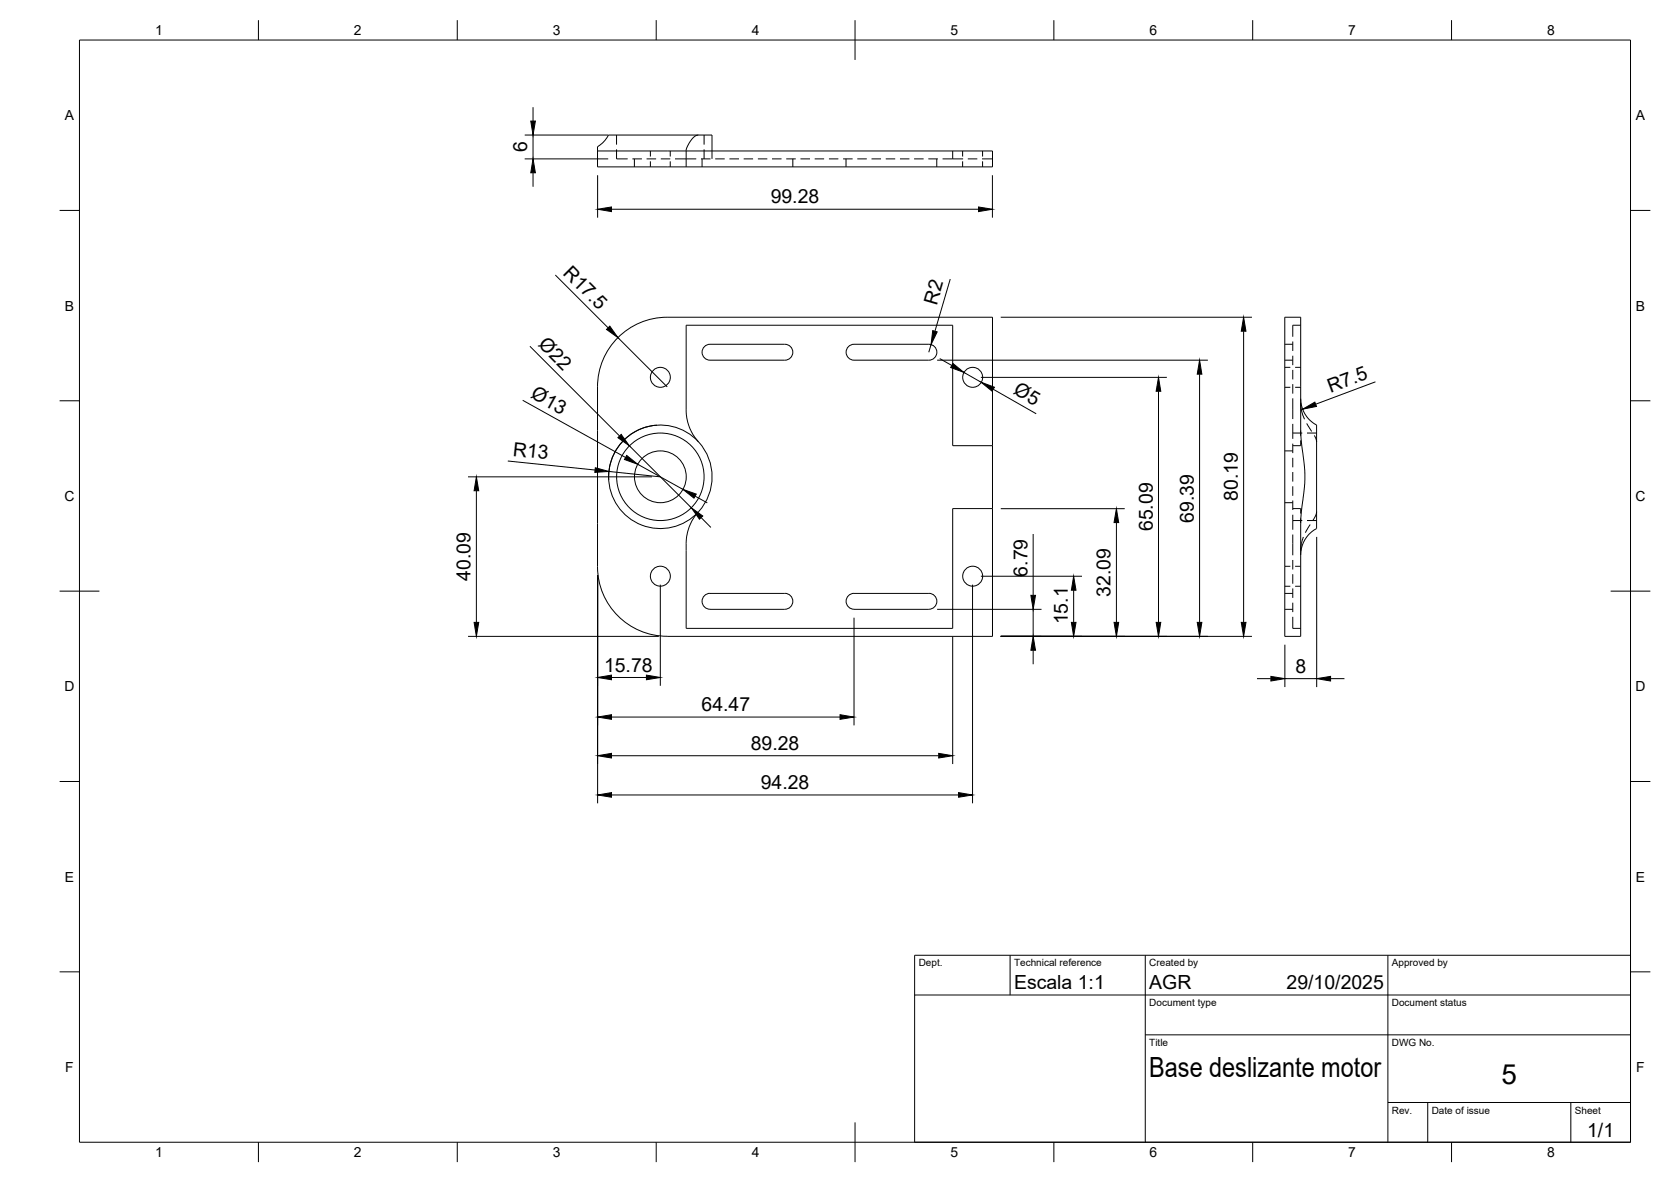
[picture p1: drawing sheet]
<svg xmlns="http://www.w3.org/2000/svg" width="420mm" height="297mm" viewBox="0 0 420 297" stroke-linecap="round" stroke-linejoin="round" font-family="sans-serif">
<!-- layer: Visible -->
<g fill="none" stroke="#000" stroke-width=".25">
<path d="M150.2 37.9h99.4v4h-99.4zM175.6 33.9h3.4v4M175.6 33.9l-.8 .3-.9 .8-1 1.7-.4 1.2M175.6 33.9h-22.5a9.3 9.3 0 0 1-2.9 3.1v.9M323 79.7h4v29l1.1 10.4-.1 3.3-1 8.6v28.9h-4zM177.1 87.1l.9-.5 .5-.1h18.8a2 2 0 0 1 2 2 2 2 0 0 1-2 2h-18.8a2 2 0 0 1-1.8-1.2 2 2 0 0 1 .4-2.2zM233.6 86.5h-18.9a2 2 0 0 0-2 2 2 2 0 0 0 2 2h18.9M233.6 86.5a2 2 0 0 1 2 2 2 2 0 0 1-2 2M175.6 111.1l-1.4-1.9-.8-1.6-.5-1.6-.3-1.8-.1-22.5h67v30.3h10.1M327 100.2a7.6 7.6 0 0 0 4 6.7v25.9a7.7 7.7 0 0 0-4 6.7M249.6 127.8h-10.1v30.1h-67l.1-22.4 .3-1.7 .7-2.1 1-1.9 1-1.2M150.2 142.4a17.5 17.5 0 0 0 17.5 17.5h81.9v-80.2h-81.8a17.5 17.5 0 0 0-17.6 17.5v45.2"/>
<path d="M177.1 149.7l.9-.5 .5-.1h18.8a2.01 2.01 0 0 1 2 2 2.01 2.01 0 0 1-2 2h-18.8a2 2 0 0 1-1.8-1.2 2 2 0 0 1 .4-2.2zM233.6 149.1h-18.9a2 2 0 0 0-2 2 2 2 0 0 0 2 2h18.9M233.6 149.1a2 2 0 0 1 2 2 2 2 0 0 1-2 2"/>
<circle cx="166" cy="94.8" r="2.51"/>
<circle cx="244.6" cy="94.8" r="2.51"/>
<circle cx="166" cy="119.8" r="11"/>
<circle cx="166" cy="119.8" r="6.5"/>
<circle cx="166" cy="119.8" r="13"/>
<circle cx="166" cy="144.8" r="2.51"/>
<circle cx="244.6" cy="144.8" r="2.51"/>
</g>
<!-- layer: Hidden -->
<g fill="none" stroke="#000" stroke-width=".25">
<path d="M155 37.5v2.4h2.8M155 33.9v2.5M159 39.9h2.4M159.5 39.9v2M162.6 39.9h2.4M163.5 37.9v1.4M166.2 39.9h2.3M168.5 37.9v1.4M169.7 39.9h5.4M172.5 37.9v4M176.3 39.9h2.3M176.5 39.9v2"/>
<path d="M177 33.9v2.5M177 37.5v2.4M179 37.9v2M179.8 39.9h2.4M183.4 39.9h2.4M187 39.9h2.4M190.6 39.9h2.3M194.1 39.9h2.4M197.7 39.9h2.4M199.3 39.9v2M201.3 39.9h2.4M204.9 39.9h2.3"/>
<path d="M208.4 39.9h2.4M212 39.9h2.4M212.7 39.9v2M215.6 39.9h2.4M219.1 39.9h2.4M222.7 39.9h2.4M226.3 39.9h2.4M229.8 39.9h2.4M233.4 39.9h2.4M235.5 39.9v2M237 39.9h5.2M239.5 37.9v2"/>
<path d="M242 37.9v1.4M243.4 39.9h2.3M246.9 39.9h2.7M247.1 37.9v1.4M163.5 40.5v1.4M168.5 40.5v1.4M242 40.5v1.4M247.1 40.5v1.4M323 86.5h2.1M323 90.5h2.1M323 92.3h1.4M323 97.3h1.4"/>
<path d="M325.1 85.8v2.4M325.1 89.4v2.4M325.1 92.9v2.4M325.1 96.5v2.4M325.6 92.3h1.4M325.6 97.3h1.4M327 81.7h-1.9v2.9M323 113.3h2.1M325.1 100.1v5.2M325.1 106.5v2.3M325.1 108.8v1.5M325.1 111.5v2.4"/>
<path d="M325.1 115v2.4M325.1 118.6v2.4M325.1 108.8h2.3M327 101.3l.3 2 .7 2.1M327 108.1v1.4M327 110.7v1.3h-1.9M328.5 106.4l1.3 2M328.6 108.8h2.4M330.5 109.4l.5 1.7M323 126.3h2.1M325.1 130.8v2.3M325.1 134.3v5.2"/>
<path d="M325.1 122.2v2.4M325.1 125.8v2.4M325.1 129.4v1.4M325.1 127.8h1.9v1.3M325.1 130.8h2.3M327 130.3v1.2M327.7 134.9l-.5 1.9-.2 1.6M328.6 130.8h2.4M329.4 131.8l-1.2 2.1M331 128.6l-.1 .9-.8 1.3M323 153.1h2.1M323 149.1h2.1"/>
<path d="M323 142.3h1.4M323 147.3h1.4M325.1 140.7v2.4M325.1 144.3v2.4M325.1 147.9v2.3M325.1 151.5v2.3M325.1 155v2.9h1.9M325.6 142.3h1.4M325.6 147.3h1.4"/>
</g>
<!-- layer: BORDER -->
<g fill="none" stroke="#000" stroke-width=".25">
<path d="M20 10.1h390v276.9h-390zM65 5.1v5M115 5.1v5M165 5.1v5M215 5.1v10M265 5.1v5M315 5.1v5M365 5.1v5M15 52.9h5M410 52.9h5M15 100.7h5M410 100.7h5"/>
<path d="M15 148.6h10M405 148.6h10M15 196.4h5M410 196.4h5M15 244.2h5M410 244.2h5M65 287v5M115 287v5M165 287v5M215 282.1v9.9M265 287v5M315 287v5"/>
<path d="M365 287v5"/>
</g>
<!-- layer: TITLEBLOCK -->
<path d="M230 240.1h180v46.9h-180zM230 250h180M254 240.1v9.9M288 240.1v46.9M349 240.1v46.9M288 260.1h122M349 277.1h61M359 277.1v9.9M395 277.1v9.9" fill="none" stroke="#000" stroke-width=".25"/>
<!-- layer: FD_Dimensions -->
<g fill="none" stroke="#000" stroke-width=".25">
<path d="M131.9 39.9h21M131.9 33.9h21M134 26.9v3.5M134 33.9v6M134 43.4v3.5M150.3 44v10.7M153.8 52.6h92.2M249.5 44v10.7M139.6 69.1l13.3 13.3M238.9 70.1l-3.8 13.2M251.6 79.7h63.2M133.2 87l22.6 22.6"/>
<path d="M155.4 84.9l12.4 12.3M234.1 86.6l-.6 1.9M235.6 90.5h68.1M236.3 90.1l3 1.7M242.4 93.6l4.3 2.5M246.6 94.8h46.8M249.7 97.8l10.8 6.2M291.3 98.3v58.1M301.6 94v62.4M312.7 83.2v73.2M345.8 96l-15 5.6M117.7 119.8h46.2"/>
<path d="M127.7 115.9l21.9 2.2M131.4 100.6l25.9 14.4M153.1 118.5l12.9 1.3M158.3 112l15.5 15.6M160.4 116.7l11.3 6.3M165.2 106.8a13 13 0 0 0-12.1 13.8M119.8 123.3v33.1M174.8 124.7l3 1.7M176.3 130.1l2.5 2.5M251.6 127.8h31.2M259.8 134.2v15.4M280.7 131.3v25.1"/>
<path d="M331.1 134.9v37.8M117.7 159.9h48M150.3 144.5v57.4M166 146.9v25.4M214.7 155.2v27.1M235.6 153.1h26.3M244.5 146.9v55M246.6 144.8h25.5M251.6 159.9h63.2M259.8 153.1v6.8M270 148.3v8.1M153.8 170.3h8.7"/>
<path d="M239.5 160v32M259.8 163.4v3.5M316.1 170.5h3.5M323.1 162v10.7M323.1 170.5h8M334.6 170.5h3.5M153.8 199.8h87.2M153.8 180.2h57.4M153.8 189.9h82.2"/>
</g>
<g fill="#000" stroke="#000" stroke-width=".25">
<path d="M133.5 30.4h1.1l-.6 3.5zM134 39.9l.6 3.5h-1.1zM150.3 52.6l3.5-.6v1.2zM246 52l3.5 .6-3.5 .6zM152.5 82.8l.8-.8 2.1 2.9zM234.5 83.1l1.1 .3-1.5 3.2zM239.6 91.3l2.8 2.3-3.4-1.2zM246.7 96.1l3.3 1.2-.6 1zM291.3 94.8l.6 3.5h-1.2zM301.6 90.5l.6 3.5h-1.2zM312.7 79.7l.6 3.5h-1.2zM149.7 117.5l3.4 1-3.5 .2z"/>
<path d="M155.4 110l.8-.8 2.1 2.8zM157.6 114.5l2.8 2.2-3.4-1.2zM327.5 102.8l3.1-1.7 .4 1zM119.8 119.8l.6 3.5h-1.2zM171.7 123l3.4 1.2-.6 1zM173.8 127.6l2.9 2.1-.8 .8zM280.7 127.8l.6 3.5h-1.2zM119.2 156.4h1.2l-.6 3.5zM259.2 149.6h1.2l-.6 3.5zM269.4 156.4h1.2l-.6 3.5zM270 144.8l.6 3.5h-1.2zM280.1 156.4h1.2l-.6 3.5z"/>
<path d="M290.7 156.4h1.2l-.6 3.5zM301 156.4h1.2l-.6 3.5zM312.1 156.4h1.2l-.6 3.5zM150.3 180.2l3.5-.6v1.2zM150.3 170.3l3.5-.6v1.1zM162.5 169.7l3.5 .6-3.5 .5zM211.2 179.6l3.5 .6-3.5 .6zM259.8 159.9l.6 3.5h-1.2zM319.6 170l3.5 .5-3.5 .6zM331.1 170.5l3.5-.5v1.1zM150.3 199.8l3.5-.6v1.1zM150.3 189.9l3.5-.6v1.2z"/>
<path d="M236 189.3l3.5 .6-3.5 .6zM241 199.2l3.5 .6-3.5 .5z"/>
</g>
<g font-size="7">
<text x="289" y="270.6">Base deslizante motor</text>
<text x="377.5" y="272.3">5</text>
</g>
<g font-size="4.9">
<text x="132.6" y="38.3" transform="rotate(-90 132.6 38.3)">6</text>
<text x="193.8" y="51.1">99.28</text>
<text x="141.4" y="68.8" transform="rotate(45 141.4 68.8)">R17.5</text>
<text x="235.5" y="76.8" transform="rotate(-74 235.5 76.8)">R2</text>
<text x="135.2" y="86.8" transform="rotate(45 135.2 86.8)">Ø22</text>
<text x="133.2" y="99.8" transform="rotate(29 133.2 99.8)">Ø13</text>
<text x="254.6" y="98.8" transform="rotate(30 254.6 98.8)">Ø5</text>
<text x="334.5" y="98.6" transform="rotate(-21 334.5 98.6)">R7.5</text>
<text x="128.8" y="114.5" transform="rotate(6 128.8 114.5)">R13</text>
<text x="311.2" y="125.9" transform="rotate(-90 311.2 125.9)">80.19</text>
<text x="300.2" y="131.3" transform="rotate(-90 300.2 131.3)">69.39</text>
<text x="289.8" y="133.5" transform="rotate(-90 289.8 133.5)">65.09</text>
<text x="118.3" y="145.9" transform="rotate(-90 118.3 145.9)">40.09</text>
<text x="258.3" y="144.9" transform="rotate(-90 258.3 144.9)">6.79</text>
<text x="279.3" y="150" transform="rotate(-90 279.3 150)">32.09</text>
<text x="268.5" y="156.9" transform="rotate(-90 268.5 156.9)">15.1</text>
<text x="151.9" y="168.8">15.78</text>
<text x="325.7" y="169.1">8</text>
<text x="176.4" y="178.7">64.47</text>
<text x="188.8" y="188.5">89.28</text>
<text x="191.3" y="198.3">94.28</text>
<text x="255" y="248.5">Escala 1:1</text>
<text x="289" y="248.5">AGR</text>
<text x="323.5" y="248.5">29/10/2025</text>
<text x="399.1" y="285.7">1/1</text>
</g>
<g font-size="3.5">
<text x="39" y="8.8">1</text>
<text x="89" y="8.8">2</text>
<text x="139" y="8.8">3</text>
<text x="189" y="8.8">4</text>
<text x="239" y="8.8">5</text>
<text x="289" y="8.8">6</text>
<text x="339" y="8.8">7</text>
<text x="389" y="8.8">8</text>
<text x="16.3" y="30.2">A</text>
<text x="411.3" y="30.2">A</text>
<text x="16.3" y="78">B</text>
<text x="411.3" y="78">B</text>
<text x="16.2" y="125.9">C</text>
<text x="411.2" y="125.9">C</text>
<text x="16.2" y="173.7">D</text>
<text x="411.2" y="173.7">D</text>
<text x="16.3" y="221.6">E</text>
<text x="411.3" y="221.6">E</text>
<text x="16.4" y="269.4">F</text>
<text x="411.4" y="269.4">F</text>
<text x="39" y="290.8">1</text>
<text x="89" y="290.8">2</text>
<text x="139" y="290.8">3</text>
<text x="189" y="290.8">4</text>
<text x="239" y="290.8">5</text>
<text x="289" y="290.8">6</text>
<text x="339" y="290.8">7</text>
<text x="389" y="290.8">8</text>
</g>
<g font-size="2.5">
<text x="231" y="242.9">Dept.</text>
<text x="255" y="242.9">Technical reference</text>
<text x="289" y="242.9">Created by</text>
<text x="350" y="242.9">Approved by</text>
<text x="289" y="252.8">Document type</text>
<text x="350" y="252.8">Document status</text>
<text x="289" y="262.9">Title</text>
<text x="350" y="262.9">DWG No.</text>
<text x="350" y="279.9">Rev.</text>
<text x="360" y="279.9">Date of issue</text>
<text x="396" y="279.9">Sheet</text>
</g>
</svg>
